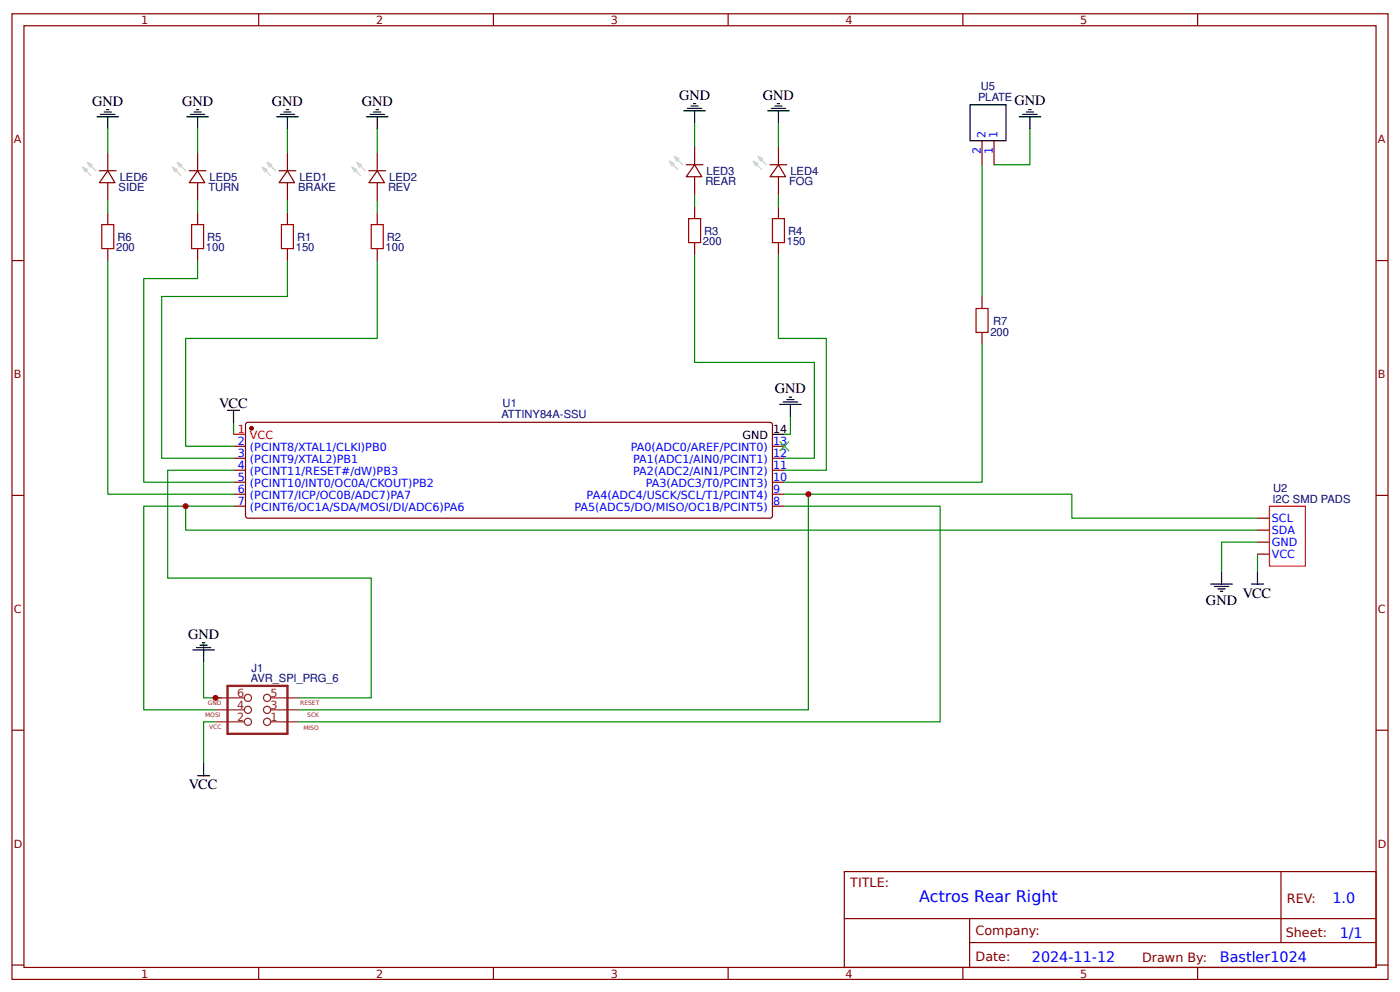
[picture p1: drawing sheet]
<svg xmlns="http://www.w3.org/2000/svg" width="309mm" height="219mm" viewBox="0 0 309 219" stroke-linecap="round" stroke-linejoin="round" font-family="sans-serif">
<g fill="none" stroke="#800" stroke-width=".26">
<path d="M2.6 3h304.1v213.3h-304.1zM5.3 5.7h298.7v208h-298.7zM57.1 3v2.7M109 3v2.7M160.9 3v2.7M212.7 3v2.7M264.6 3v2.7M22 37.7h3.7M23.8 37.7l1.6 2.6h-3.4zM23.8 33.7v4M41.8 37.7h3.7M43.7 37.7l1.5 2.6h-3.4z"/>
<path d="M43.7 33.7v4M61.6 37.7h3.8M63.5 37.7l1.6 2.6h-3.5zM63.5 33.7v4M81.5 37.7h3.7M83.3 37.7l1.6 2.6h-3.4zM83.3 33.7v4M151.6 36.4h3.7M153.5 36.4l1.5 2.6h-3.4zM153.5 32.4v4M153.5 39v4M170.1 36.4h3.7"/>
<path d="M172 36.4l1.6 2.6h-3.5zM172 32.4v4M172 39v4M217 31.1v5.3M219.6 31.1v5.3M2.6 57.5h2.7M23.8 40.3v4M23.8 47v2.6M23.8 54.9v2.6M43.7 40.3v4M43.7 47v2.6M43.7 54.9v2.6"/>
<path d="M63.5 40.3v4M63.5 47v2.6M63.5 54.9v2.6M83.3 40.3v4M83.3 47v2.6M83.3 54.9v2.6M153.5 45.6v2.7M153.5 53.6v2.6M172 45.6v2.7M172 53.6v2.6M304 57.5h2.7M217 65.5v2.6"/>
<path d="M217 73.4v2.7M51.6 98.6h2.6M54.3 93.5l.5-.2h115.3l.5 .2 .1 .3v20.1l-.1 .3-.5 .2h-115.3h-.3l-.3-.5zM170.7 98.6h2.6M2.6 109.4h2.7M51.6 101.2h2.6M51.6 103.8h2.6M51.6 106.5h2.6M51.6 109.1h2.6M51.6 111.8h2.6M170.7 101.2h2.6M170.7 103.8h2.6"/>
<path d="M170.7 106.5h2.6M170.7 109.1h2.6M170.7 111.8h2.6M277.8 119.7h2.7M277.8 117.1h2.7M277.8 114.4h2.7M304 109.4h2.7M277.8 122.4h2.7M2.6 161.3h2.7M304 161.3h2.7M186.5 192.5h117.5v21.2h-117.5zM283 192.5v15.7"/>
<path d="M2.6 213.1h2.7M57.1 213.7v2.6M109 213.7v2.6M160.9 213.7v2.6M186.6 202.9h117.3M212.7 213.7v2.6M214.2 208.2h89.7M214.2 202.9v10.6M264.6 213.7v2.6M304 213.1h2.7"/>
</g>
<g fill="none" stroke="#080" stroke-width=".26">
<path d="M23.8 28.4v5.3M43.7 28.4v5.3M63.5 28.4v5.3M83.3 28.4v5.3M153.5 27.1v5.3M172 27.1v5.3M217 36.4v29.1M227.5 28.4v8h-7.9M23.8 57.5v51.6h27.8M23.8 44.3v2.7M43.7 57.5v4h-12v45h19.9M43.7 44.3v2.7"/>
<path d="M63.5 57.5v8h-27.8v35.7h15.9M63.5 44.3v2.7M83.3 57.5v17.2h-42.3v23.9h10.6M83.3 44.3v2.7M153.5 56.2v23.8h26.4v21.2h-6.6M153.5 43v2.6M172 56.2v18.5h10.6v29.1h-9.3M172 43v2.6M217 76.1v30.4h-43.7M51.6 93.3v2.6M174.6 91.9v4h-1.3M41 111.8v5.3h236.8"/>
<path d="M51.6 103.8h-14.6v23.9h45v26.4h-15.9M51.6 111.8h-19.9v45h15.9M173.3 109.1h63.5v5.3h41M173.3 111.8h34.4v47.6h-141.6M178.6 109.1v47.7h-112.5M277.8 119.7h-7.9v6.6M277.8 122.4v3.9M45 146.2v7.9h3.9M45 142.2v2.7M47.6 159.4h-2.6v9.3"/>
</g>
<path d="M22.5 49.6h2.6v5.3h-2.6zM42.3 49.6h2.7v5.3h-2.7zM62.2 49.6h2.6v5.3h-2.6zM82 49.6h2.7v5.3h-2.7zM152.1 48.3h2.7v5.3h-2.7zM170.7 48.3h2.6v5.3h-2.6zM215.6 68.1h2.7v5.3h-2.7z" fill="none" stroke="#a00000" stroke-width=".26"/>
<g fill="none" stroke="#ccc" stroke-width=".26">
<path d="M18.3 36.9l1 .5-.5 .6zM18.3 36.9l1.8 1.9M19.3 35.9l1.1 .5-.6 .5zM19.3 35.9l1.9 1.8M38.1 36.9l1.1 .5-.6 .6zM38.1 36.9l1.9 1.9M39.2 35.9l1 .5-.5 .5zM39.2 35.9l1.8 1.8M57.9 36.9l1.1 .5-.5 .6zM57.9 36.9l1.9 1.9M59 35.9l1.1 .5-.6 .5zM59 35.9l1.9 1.8"/>
<path d="M77.8 36.9l1 .5-.5 .6zM77.8 36.9l1.8 1.9M78.8 35.9l1.1 .5-.5 .5zM78.8 35.9l1.9 1.8M147.9 35.6l1.1 .5-.6 .5zM147.9 35.6l1.9 1.8M149 34.5l1 .6-.5 .5zM149 34.5l1.8 1.9M166.4 35.6l1.1 .5-.5 .5zM166.4 35.6l1.9 1.8M167.5 34.5l1 .6-.5 .5zM167.5 34.5l1.8 1.9"/>
</g>
<g fill="none" stroke="#000" stroke-width=".26">
<path d="M21.4 25.8h4.8M22.2 25.3h3.2M23 24.7h1.6M23.5 24.2h.6M23.8 25.8v2.6M41.3 25.8h4.7M42.1 25.3h3.1M42.9 24.7h1.5M43.4 24.2h.5M43.7 25.8v2.6M61.1 25.8h4.8M61.9 25.3h3.2"/>
<path d="M62.7 24.7h1.6M63.2 24.2h.6M63.5 25.8v2.6M81 25.8h4.7M81.8 25.3h3.1M82.5 24.7h1.6M83.1 24.2h.5M83.3 25.8v2.6M151.1 24.5h4.7M151.9 23.9h3.1M152.7 23.4h1.6M153.2 22.9h.5"/>
<path d="M153.5 24.5v2.6M169.6 24.5h4.8M170.4 23.9h3.2M171.2 23.4h1.6M171.7 22.9h.5M172 24.5v2.6M214.3 23.2h7.9v7.9h-7.9zM225.2 25.8h4.7M226 25.3h3.1M226.7 24.7h1.6M227.3 24.2h.5M227.5 25.8v2.6"/>
<path d="M50.3 90.6h2.6M51.6 90.6v2.7M170.7 95.9h2.6M172.2 89.3h4.8M173 88.8h3.2M173.8 88.2h1.6M174.4 87.7h.5M174.6 89.3v2.6M267.5 129h4.8M268.3 129.5h3.2M269.1 130h1.6M269.6 130.6h.5"/>
<path d="M269.9 126.3v2.7M276.5 129h2.6M277.8 126.3v2.7M42.6 143.5h4.8M43.4 143h3.2M44.2 142.5h1.6M44.7 141.9h.5M45 143.5v2.7M43.7 171.3h2.6M45 168.7v2.6"/>
</g>
<path d="M51.6 95.9h2.6M280.5 111.8h7.9v13.2h-7.9z" fill="none" stroke="#f00" stroke-width=".26"/>
<path d="M50.3 151.5h13.2v10.6h-13.2z" fill="none" stroke="#8d2323" stroke-width=".53"/>
<g fill="none" stroke="#8d2323" stroke-width=".26">
<path d="M47.6 159.4h6.4M47.6 156.8h6.4M47.6 154.1h6.4M59.8 159.4h6.3M59.8 156.8h6.3M59.8 154.1h6.3"/>
<circle cx="54.8" cy="156.8" r=".79"/>
<circle cx="54.8" cy="159.4" r=".79"/>
<circle cx="54.8" cy="154.1" r=".79"/>
<circle cx="59" cy="159.4" r=".79"/>
<circle cx="59" cy="154.1" r=".79"/>
<circle cx="59" cy="156.8" r=".79"/>
</g>
<circle cx="55.6" cy="94.6" r=".4" fill="#800" stroke="#800" stroke-width=".26"/>
<path d="M172.2 97.5l2.2 2.1zM174.4 97.5l-2.2 2.1z" fill="#000" stroke="#3c3" stroke-width=".26"/>
<g fill="#c00">
<circle cx="41" cy="111.8" r=".66"/>
<circle cx="47.6" cy="154.1" r=".66"/>
<circle cx="178.6" cy="109.1" r=".66"/>
</g>
<text font-size="3.5" fill="#00f" x="203.1" y="199.3">Actros Rear Right</text>
<g font-size="3.2">
<text x="20.4" y="23.4">GND</text>
<text x="40.2" y="23.4">GND</text>
<text x="60.1" y="23.4">GND</text>
<text x="79.9" y="23.4">GND</text>
<text x="150" y="22.1">GND</text>
<text x="168.5" y="22.1">GND</text>
<text x="224.1" y="23.2">GND</text>
<text x="171.2" y="86.9">GND</text>
<text x="48.4" y="90.1">VCC</text>
<text x="266.4" y="133.6">GND</text>
<text x="274.6" y="132">VCC</text>
<text x="41.5" y="141.1">GND</text>
<text x="41.7" y="174.3">VCC</text>
</g>
<g font-size="3.2" fill="#00f">
<text x="294.4" y="199.4">1.0</text>
<text x="296" y="207.2">1/1</text>
<text x="228" y="212.5">2024-11-12</text>
<text x="269.5" y="212.4">Bastler1024</text>
</g>
<g font-size="2.8" fill="#800">
<text x="187.9" y="195.9">TITLE:</text>
<text x="284.3" y="199.4">REV:</text>
<text x="215.5" y="206.6">Company:</text>
<text x="284.1" y="207">Sheet:</text>
<text x="215.5" y="212.3">Date:</text>
<text x="252.3" y="212.4">Drawn By:</text>
</g>
<g font-size="2.5" fill="#800">
<text x="31.2" y="5.3">1</text>
<text x="83.1" y="5.3">2</text>
<text x="134.9" y="5.3">3</text>
<text x="186.8" y="5.3">4</text>
<text x="238.7" y="5.3">5</text>
<text x="3" y="31.6">A</text>
<text x="304.4" y="31.6">A</text>
<text x="3" y="83.5">B</text>
<text x="304.4" y="83.5">B</text>
<text x="3" y="135.3">C</text>
<text x="304.4" y="135.3">C</text>
<text x="3" y="187.2">D</text>
<text x="304.4" y="187.2">D</text>
<text x="31.2" y="215.9">1</text>
<text x="83.1" y="215.9">2</text>
<text x="134.9" y="215.9">3</text>
<text x="186.8" y="215.9">4</text>
<text x="238.7" y="215.9">5</text>
</g>
<g font-size="2.5" fill="#000080">
<text x="216.1" y="22.4">PLATE</text>
<text x="216.7" y="19.9">U5</text>
<text x="26.5" y="39.9">LED6</text>
<text x="46.3" y="39.9">LED5</text>
<text x="66.1" y="39.9">LED1</text>
<text x="86" y="39.9">LED2</text>
<text x="155.8" y="40.9">REAR</text>
<text x="156.1" y="38.6">LED3</text>
<text x="174.4" y="40.9">FOG</text>
<text x="174.6" y="38.6">LED4</text>
<text x="26.2" y="42.3">SIDE</text>
<text x="46" y="42.3">TURN</text>
<text x="65.9" y="42.3">BRAKE</text>
<text x="85.7" y="42.3">REV</text>
<text x="25.9" y="53.1">R6</text>
<text x="45.8" y="53.1">R5</text>
<text x="65.6" y="53.1">R1</text>
<text x="85.5" y="53.1">R2</text>
<text x="155.6" y="51.8">R3</text>
<text x="174.1" y="51.8">R4</text>
<text x="25.7" y="55.5">200</text>
<text x="45.5" y="55.5">100</text>
<text x="65.4" y="55.5">150</text>
<text x="85.2" y="55.5">100</text>
<text x="155.3" y="54.2">200</text>
<text x="173.8" y="54.2">150</text>
<text x="219.4" y="71.7">R7</text>
<text x="218.8" y="74.1">200</text>
<text x="111.1" y="90">U1</text>
<text x="110.8" y="92.3">ATTINY84A-SSU</text>
<text x="281.1" y="111">I2C SMD PADS</text>
<text x="281.3" y="108.6">U2</text>
<text x="55.6" y="148.3">J1</text>
<text x="55.4" y="150.7">AVR_SPI_PRG_6</text>
</g>
<g font-size="2.5" fill="#00f">
<text x="216.7" y="34" transform="rotate(-90 216.7 34)">2</text>
<text x="217.8" y="30.6" transform="rotate(-90 217.8 30.6)">2</text>
<text x="219.3" y="34" transform="rotate(-90 219.3 34)">1</text>
<text x="220.4" y="30.6" transform="rotate(-90 220.4 30.6)">1</text>
<text x="52.5" y="98.3">2</text>
<text x="52.5" y="100.9">3</text>
<text x="55.2" y="99.6">(PCINT8/XTAL1/CLKI)PB0</text>
<text x="139.4" y="99.6">PA0(ADC0/AREF/PCINT0)</text>
<text x="170.8" y="100.9">12</text>
<text x="170.8" y="98.3">13</text>
<text x="52.5" y="103.6">4</text>
<text x="52.5" y="106.2">5</text>
<text x="55.2" y="102.3">(PCINT9/XTAL2)PB1</text>
<text x="55.2" y="104.9">(PCINT11/RESET#/dW)PB3</text>
<text x="55.2" y="107.6">(PCINT10/INT0/OC0A/CKOUT)PB2</text>
<text x="139.9" y="104.9">PA2(ADC2/AIN1/PCINT2)</text>
<text x="139.9" y="102.3">PA1(ADC1/AIN0/PCINT1)</text>
<text x="142.7" y="107.6">PA3(ADC3/T0/PCINT3)</text>
<text x="170.8" y="106.2">10</text>
<text x="170.8" y="103.6">11</text>
<text x="52.5" y="108.9">6</text>
<text x="52.5" y="111.5">7</text>
<text x="55.2" y="110.2">(PCINT7/ICP/OC0B/ADC7)PA7</text>
<text x="55.2" y="112.8">(PCINT6/OC1A/SDA/MOSI/DI/ADC6)PA6</text>
<text x="126.9" y="112.8">PA5(ADC5/DO/MISO/OC1B/PCINT5)</text>
<text x="129.6" y="110.2">PA4(ADC4/USCK/SCL/T1/PCINT4)</text>
<text x="170.8" y="111.5">8</text>
<text x="170.8" y="108.9">9</text>
<text x="281" y="117.9">SDA</text>
<text x="281" y="115.2">SCL</text>
<text x="281" y="123.2">VCC</text>
<text x="281" y="120.5">GND</text>
</g>
<g font-size="2.5" fill="#f00">
<text x="52.5" y="95.6">1</text>
<text x="55.2" y="97">VCC</text>
</g>
<g font-size="2.5">
<text x="170.8" y="95.6">14</text>
<text x="164" y="97">GND</text>
</g>
<g font-size="2.5" fill="#8d2323">
<text x="52.4" y="153.9">6</text>
<text x="59.8" y="153.9">5</text>
<text x="52.4" y="159.1">2</text>
<text x="52.4" y="156.5">4</text>
<text x="59.8" y="159.1">1</text>
<text x="59.8" y="156.5">3</text>
</g>
<g font-size="1.3" fill="#8d2323">
<text x="45.9" y="155.7">GND</text>
<text x="66.3" y="155.7">RESET</text>
<text x="45.3" y="158.4">MOSI</text>
<text x="46.2" y="161">VCC</text>
<text x="67" y="161.3">MISO</text>
<text x="67.9" y="158.4">SCK</text>
</g>
</svg>
